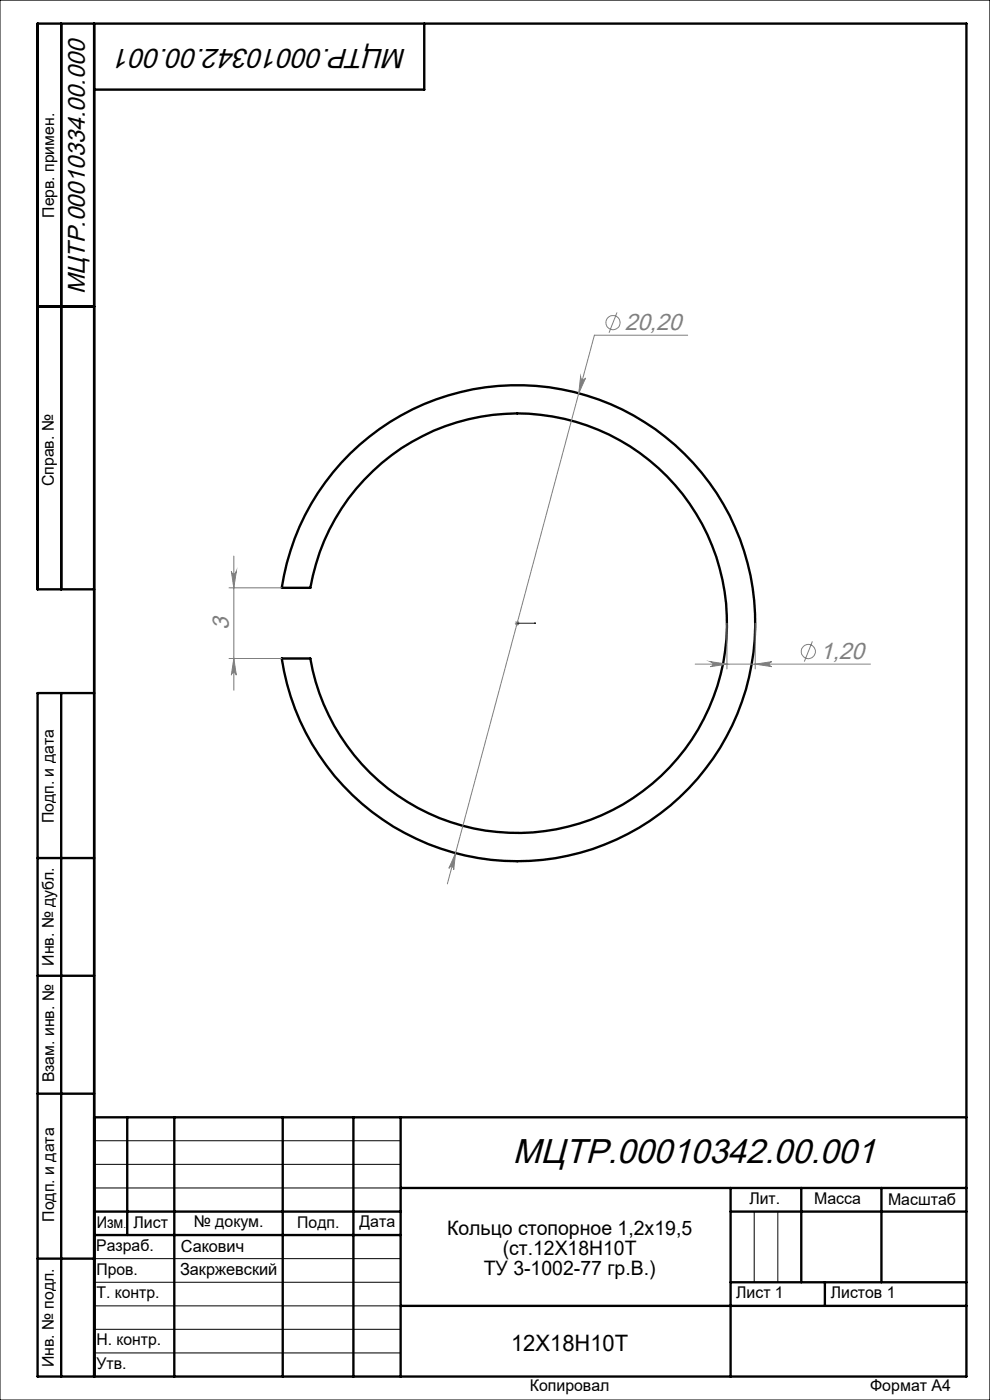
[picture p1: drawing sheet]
<svg xmlns="http://www.w3.org/2000/svg" width="210mm" height="297mm" viewBox="0 0 210 297" stroke-linecap="round" stroke-linejoin="round" font-family="sans-serif">
<path d="M0 0h210v297h-210zM20 242h65M20 247h65M20 252h65M160 257v15M165 257v15M20 267h65M20 272h65M20 277h65M20 282h65M20 287h65" fill="none" stroke="#000" stroke-width=".21"/>
<g fill="none" stroke="#000" stroke-width=".5">
<path d="M13 5v120M20 5v287M90 5v14h-70M8 65h12M20 125h-12v-120h197v287h-197v-145h12M59.8 124.7a50.5 50.5 0 0 1 77.3-34.9 50.5 50.5 0 0 1 0 84.8 50.5 50.5 0 0 1-77.3-34.9h6a44.5 44.5 0 0 0 68.3 29.7 44.5 44.5 0 0 0 0-74.4 44.5 44.5 0 0 0-68.3 29.7h-6M13 147v145M8 182h12M8 207h12M8 232h12M20 237h185M27 237v25"/>
<path d="M37 237v55M60 237v55M75 237v55M85 237v55M20 257h65M85 252h120M155 252v40M155 257h50M170 252v20M187 252v20M8 267h12M20 262h65"/>
<path d="M85 277h120M155 272h50M175 272v5"/>
</g>
<g fill="none" stroke="#808080" stroke-width=".21">
<path d="M123.2 79.9a.55 .55 0 0 0 .4 .6 .55 .55 0 0 0 .6-.3l-1.4 3.2zM130.9 66.3l-1.7 4.3M145.9 71.1h-19.8l-31.2 116.4M49.6 118v28.4M48.6 124.7h11.2M48.6 139.7h11.2M49.1 121.2a.53 .53 0 0 0 .5 .5 .53 .53 0 0 0 .5-.5l-.5 3.5zM49.6 139.7l.5 3.5a.53 .53 0 0 0-.5-.5 .53 .53 0 0 0-.5 .5zM109.2 132.2h1M109.4 131.9l.7 .7M109.7 131.7v1M110.1 131.9l-.7 .7"/>
<path d="M154.2 132.2v9.7M160.2 132.2v9.7M172.3 136.1l-1.7 4.3M147.5 140.9h37.1M150.7 140.4l3.5 .5-3.5 .5a.53 .53 0 0 0 .5-.5 .53 .53 0 0 0-.5-.5zM160.2 140.9l3.5-.5a.53 .53 0 0 0-.5 .5 .53 .53 0 0 0 .5 .5zM96.6 181l-.4 3.5a.53 .53 0 0 0-.3-.6 .53 .53 0 0 0-.7 .3z"/>
<circle cx="130" cy="68.4" r="1.51"/>
<circle cx="171.5" cy="138.2" r="1.51"/>
</g>
<path d="M109.6 132.2h.2zM109.7 132.2h.1M109.7 132.2h4M113.7 132.2h-.4h.4" fill="none" stroke="#00f" stroke-width=".21"/>
<path d="M113.3 132.2h.4zM109.6 132.2h.2z" fill="#00f"/>
<g fill="#808080">
<path d="M96.6 181l-1.4 3.2a.53 .53 0 0 1 .7-.3 .53 .53 0 0 1 .3 .6zM123.2 79.9l-.4 3.5 1.4-3.2a.55 .55 0 0 1-.7 .4 .55 .55 0 0 1-.3-.7zM150.7 140.4l3.5 .5-3.5 .5a.53 .53 0 0 0 .5-.5 .53 .53 0 0 0-.5-.5zM160.2 140.9l3.5-.5a.53 .53 0 0 0-.5 .5 .53 .53 0 0 0 .5 .5z"/>
<path d="M49.1 121.2a.53 .53 0 0 0 .5 .5 .53 .53 0 0 0 .5-.5l-.5 3.5zM49.6 139.7l.5 3.5a.53 .53 0 0 0-.5-.5 .53 .53 0 0 0-.5 .5z"/>
</g>
<text font-size="7.3" x="108.8" y="246.8">МЦТР.00010342.00.001</text>
<text font-size="5.8" x="86.2" y="10.3" transform="rotate(-180 86.2 10.3)">МЦТР.00010342.00.001</text>
<text font-size="5.1" x="18" y="62.4" transform="rotate(-90 18 62.4)">МЦТР.00010334.00.000</text>
<g font-size="5" fill="#808080">
<text x="132.5" y="70">20,20</text>
<text x="48.5" y="133.7" transform="rotate(-90 48.5 133.7)">3</text>
<text x="174" y="139.8">1,20</text>
</g>
<text font-size="4.8" x="108.4" y="286.6">12Х18Н10Т</text>
<g font-size="4.2">
<text x="94.8" y="262.1">Кольцо стопорное 1,2х19,5</text>
<text x="106.6" y="266.3">(ст.12Х18Н10Т</text>
<text x="102.6" y="270.5">ТУ 3-1002-77 гр.В.)</text>
</g>
<g font-size="3.5">
<text x="38.4" y="265.5">Сакович</text>
<text x="38.2" y="270.5">Закржевский</text>
</g>
<g font-size="3.4">
<text x="11.5" y="46.2" transform="rotate(-90 11.5 46.2)">Перв. примен.</text>
<text x="11.4" y="103.2" transform="rotate(-90 11.4 103.2)">Справ. №</text>
<text x="11.4" y="174.7" transform="rotate(-90 11.4 174.7)">Подп. и дата</text>
<text x="11.5" y="204.9" transform="rotate(-90 11.5 204.9)">Инв. № дубл.</text>
<text x="11.5" y="229.6" transform="rotate(-90 11.5 229.6)">Взам. инв. №</text>
<text x="159" y="255.5">Лит.</text>
<text x="172.7" y="255.5">Масса</text>
<text x="188.4" y="255.6">Масштаб</text>
<text x="11.5" y="259.2" transform="rotate(-90 11.5 259.2)">Подп. и дата</text>
<text x="20.5" y="260.4">Изм</text>
<text x="28.3" y="260.4">Лист</text>
<text x="41.1" y="260.4">№ докум.</text>
<text x="63.1" y="260.4">Подп.</text>
<text x="76.2" y="260.4">Дата</text>
<text x="20.4" y="265.4">Разраб.</text>
<text x="20.5" y="275.4">Т. контр.</text>
<text x="20.5" y="270.4">Пров.</text>
<text x="156.2" y="275.4">Лист 1</text>
<text x="176.2" y="275.4">Листов 1</text>
<text x="20.5" y="285.4">Н. контр.</text>
<text x="11.4" y="290" transform="rotate(-90 11.4 290)">Инв. № подл.</text>
<text x="20.5" y="290.4">Утв.</text>
<text x="112.4" y="295">Копировал</text>
<text x="184.6" y="295">Формат А4</text>
</g>
<text font-size="2.1" x="26.2" y="260.4">.</text>
</svg>
